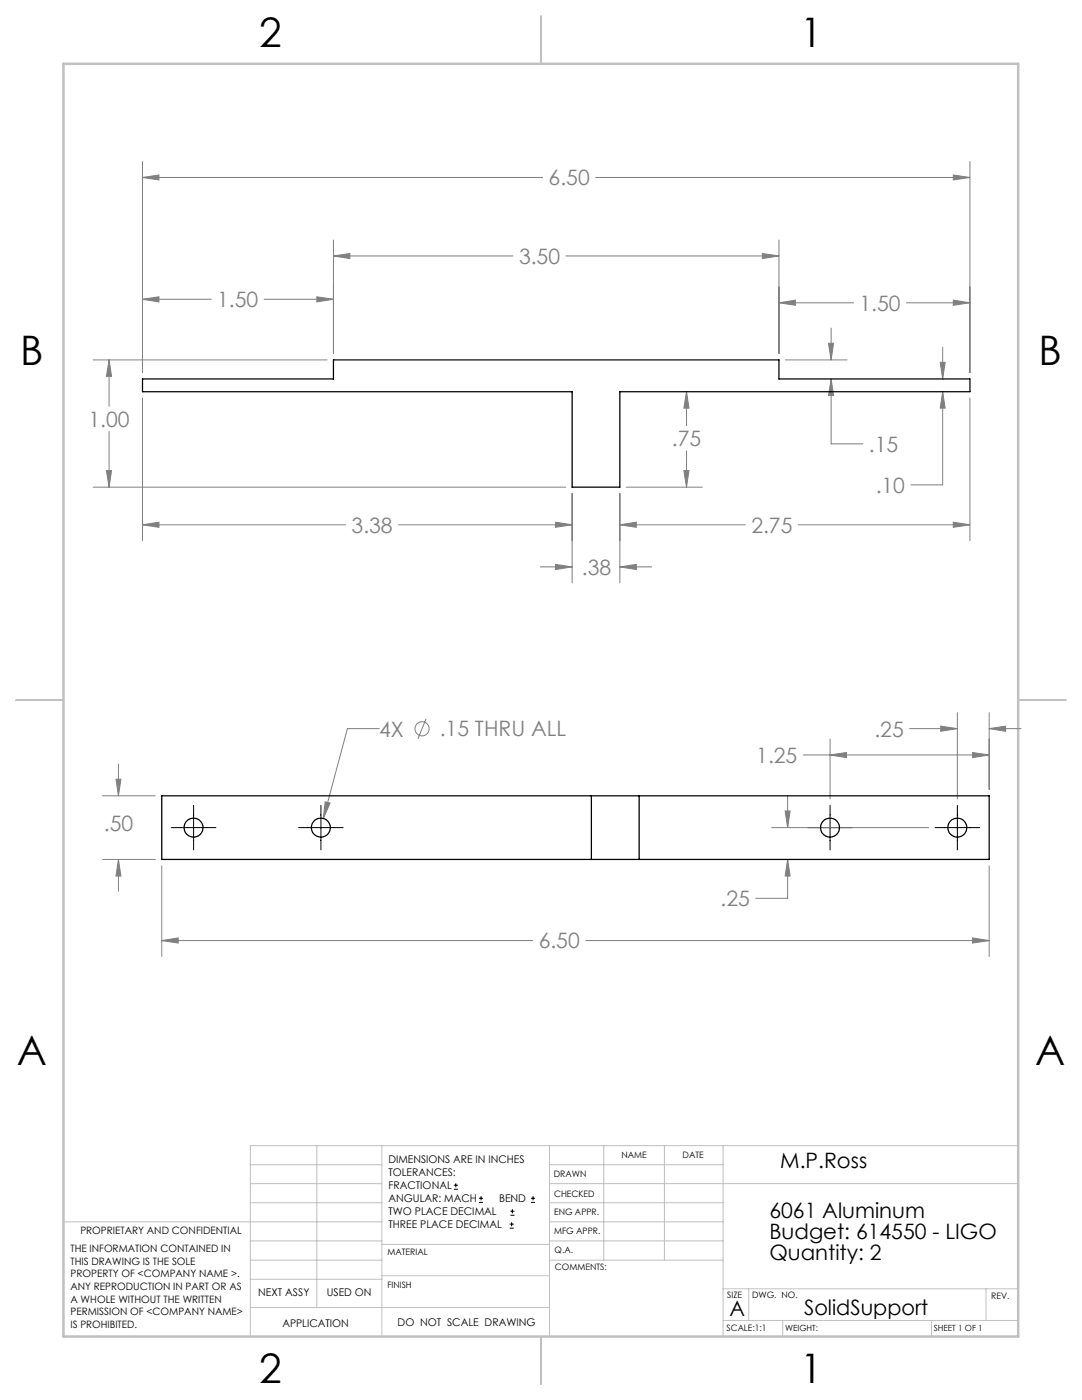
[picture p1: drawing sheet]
<svg xmlns="http://www.w3.org/2000/svg" width="216mm" height="279mm" viewBox="0 0 216 279" stroke-linecap="round" stroke-linejoin="round" font-family="sans-serif">
<g fill="none" stroke="#808080" stroke-width=".2">
<path d="M28.4 35.4l3.3-.5v1zM28.4 32.2v42.2M28.4 35.4h79.9M118.9 35.4h74.6M190.2 34.9l3.3 .5-3.3 .5zM193.5 32.2v42.2M28.4 59.7l3.3-.5v1.1zM28.4 59.7h13.8M52.7 59.7h13.8M63.2 59.2l3.3 .5-3.3 .6zM66.5 51.1l3.3-.5v1zM66.5 47.9v22.7"/>
<path d="M66.5 51.1h35.9M112.9 51.1h42.5M152.1 50.6l3.3 .5-3.3 .5zM155.4 47.9v22.7M190.2 59.9l3.3 .5-3.3 .5zM18.6 71.8h46.7M21.8 71.8l.5 3.3h-1.1zM21.8 71.8v9.3M28.4 79.4v28.5M137 78.2l.5 3.3h-1zM137 78.2v6.7M155.4 60.4l3.3-.5v1z"/>
<path d="M155.4 60.4h14.9M156.7 71.8h12.3M165.3 68.5h1l-.5 3.3zM165.8 75.6l.5 3.3h-1zM165.8 75.6v13h6.4M165.8 65.5v6.3M180.9 60.4h12.6M187.6 72.3h1l-.5 3.3zM188.1 78.2l.5 3.3h-1zM188.1 78.2v18.6h-6.3M188.1 69.3v6.3M193.5 79.4v28.5"/>
<path d="M18.6 97.2h94.3M21.2 93.9h1.1l-.5 3.3zM21.8 86.1v11.1M114.2 98.5v17.8M123.7 98.5v17.8M125 97.2h15.2M136.5 93.9h1l-.5 3.3zM137 90v7.2M28.4 104.7l3.3-.5v1zM28.4 104.7h40.6M79.5 104.7h34.7M107.8 113.1h6.4"/>
<path d="M110.8 104.2l3.4 .5-3.4 .5zM110.8 112.6l3.4 .5-3.4 .6zM123.7 113.1l3.3-.5v1.1zM123.7 104.7l3.3-.5v1zM123.7 104.7h25M123.7 113.1h6.3M159.3 104.7h34.2M190.2 104.2l3.3 .5-3.3 .5zM20.5 158.8h10.5M23.1 155.5h1l-.5 3.3zM23.6 152.5v6.3M75.7 145.4h-6.4l-4.8 17.9"/>
<path d="M85 143.4l-1.6 4.1M157.2 158.8v6.4M160.3 150.7h37.1M165.6 150.7l3.3-.5v1zM165.6 147.5v12M181.5 145.4h9.5M187.7 144.9l3.3 .5-3.3 .5zM191 142.2v17.3M194.1 150.2l3.3 .5-3.3 .5zM197.4 145.4l3.3-.5v1zM197.4 142.2v15.4M197.4 145.4h6.3"/>
<path d="M20.5 171.5h10.5M23.6 171.5l.5 3.3h-1zM23.6 171.5v6.4M32.3 172.8v18.1M64.9 160l1 .3-1.4 3zM154 165.2h31.3M156.7 161.9h1l-.5 3.3zM157.2 171.5l.5 3.3h-1zM157.2 171.5v7.8h-6.4M197.4 172.8v18.1M32.3 187.7l3.3-.5v1zM32.3 187.7h74"/>
<path d="M116.9 187.7h80.5M194.1 187.2l3.3 .5-3.3 .5z"/>
<circle cx="84.2" cy="145.4" r="1.41"/>
</g>
<g fill="none" stroke="#000" stroke-width=".2">
<path d="M34.2 165.2h8.9M38.6 160.7v8.9M59.6 165.2h8.9M64 160.7v8.9M161.2 165.2h8.9M165.6 160.7v8.9M186.6 165.2h8.9M191 160.7v8.9M90.6 237.3h.8M90.6 236.5h.8M90.9 236.1v.9M95.6 240h.8"/>
<path d="M95.6 239.1h.8M96 238.7v.8M105.9 240h.9M105.9 239.1h.9M106.4 238.7v.8M101.7 245.1h.8M101.7 244.3h.8M101.8 242.5h.9M101.8 241.7h.9M102.1 243.9v.8M102.2 241.3v.8"/>
</g>
<g fill="none" stroke="#c0c0c0" stroke-width=".2">
<path d="M50 232.4h26.2M50 236.2h26.2M63.2 228.6v32.3M76.2 228.6v38.1M109.6 228.6v38.1M109.6 232.4h34.7M109.6 236.2h93.6M120.5 228.6v22.9M132.6 228.6v22.9M144.3 228.6v38.1M203.2 228.6h-153.2v38.1M12.7 243.8h63.5"/>
<path d="M50 251.5h26.2M50 240h26.2M50 247.7h26.2M50 255.3h26.2M76.2 254.6h33.4M76.2 248.4h33.4M109.6 251.5h34.7M109.6 243.8h34.7M109.6 240h34.7M109.6 247.7h34.7M144.3 257.2h58.9M149.4 257.2v6.3"/>
<path d="M196.7 257.2v6.3M50 260.9h59.6M144.3 263.5h58.9M156.2 263.5v3.2M185.9 263.5v3.2"/>
</g>
<path d="M108 3.2v9.5M3.1 139.7h9.6M203.2 139.7h9.5M108 266.7v9.6" fill="none" stroke="#c0c0c0" stroke-width=".25"/>
<path d="M12.7 12.7h190.5v254h-190.5z" fill="none" stroke="#c0c0c0" stroke-width=".5"/>
<path d="M28.4 35.4l3.3-.5v1zM190.2 34.9l3.3 .5-3.3 .5zM28.4 59.7l3.3-.5v1.1zM63.2 59.2l3.3 .5-3.3 .6zM66.5 51.1l3.3-.5v1zM152.1 50.6l3.3 .5-3.3 .5zM190.2 59.9l3.3 .5-3.3 .5zM155.4 60.4l3.3-.5v1zM21.8 71.8l.5 3.3h-1.1zM21.2 93.9h1.1l-.5 3.3zM165.3 68.5h1l-.5 3.3zM165.8 75.6l.5 3.3h-1zM187.6 72.3h1l-.5 3.3zM188.1 78.2l.5 3.3h-1zM137 78.2l.5 3.3h-1zM136.5 93.9h1l-.5 3.3zM28.4 104.7l3.3-.5v1zM110.8 104.2l3.4 .5-3.4 .5zM110.8 112.6l3.4 .5-3.4 .6zM123.7 113.1l3.3-.5v1.1zM123.7 104.7l3.3-.5v1zM190.2 104.2l3.3 .5-3.3 .5zM23.1 155.5h1l-.5 3.3zM23.6 171.5l.5 3.3h-1zM32.3 187.7l3.3-.5v1zM194.1 187.2l3.3 .5-3.3 .5zM187.7 144.9l3.3 .5-3.3 .5zM197.4 145.4l3.3-.5v1zM194.1 150.2l3.3 .5-3.3 .5zM165.6 150.7l3.3-.5v1zM156.7 161.9h1l-.5 3.3zM157.2 171.5l.5 3.3h-1zM64.9 160l-.4 3.3 1.4-3z" fill="#808080"/>
<g fill="none" stroke="#000" stroke-width=".25">
<path d="M28.4 75.6h38.1v-3.8h88.9v3.8h38.1v2.6h-69.8v19h-9.5v-19h-85.8zM32.3 158.8h165.1v12.7h-165.1zM118 158.8v12.7M127.5 158.8v12.7"/>
<circle cx="38.6" cy="165.2" r="1.9"/>
<circle cx="64" cy="165.2" r="1.9"/>
<circle cx="165.6" cy="165.2" r="1.9"/>
<circle cx="191" cy="165.2" r="1.9"/>
</g>
<g font-size="8.1">
<text x="51.7" y="9.3">2</text>
<text x="159.7" y="9.3">1</text>
<text x="4" y="72.8">B</text>
<text x="207.2" y="72.8">B</text>
<text x="3.3" y="212.5">A</text>
<text x="206.5" y="212.5">A</text>
<text x="51.7" y="276">2</text>
<text x="159.7" y="276">1</text>
</g>
<g font-size="4.2" fill="#808080">
<text x="109.5" y="37">6.50</text>
<text x="103.6" y="52.7">3.50</text>
<text x="43.3" y="61.3">1.50</text>
<text x="171.5" y="62">1.50</text>
<text x="17.7" y="85.2">1.00</text>
<text x="134.1" y="89">.75</text>
<text x="173.4" y="90.2">.15</text>
<text x="174.7" y="98.4">.10</text>
<text x="70.2" y="106.3">3.38</text>
<text x="149.9" y="106.3">2.75</text>
<text x="116.1" y="114.7">.38</text>
<text x="75.7" y="147">4X</text>
<text x="87.7" y="147">.15 THRU ALL</text>
<text x="174.5" y="147">.25</text>
<text x="150.9" y="152.3">1.25</text>
<text x="20.7" y="165.9">.50</text>
<text x="143.8" y="180.9">.25</text>
<text x="107.5" y="189.3">6.50</text>
</g>
<g font-size="4.2">
<text x="155.7" y="233.1">M.P.Ross</text>
<text x="153.5" y="243">6061 Aluminum</text>
<text x="153.5" y="247.2">Budget: 614550 - LIGO</text>
<text x="153.5" y="251.4">Quantity: 2</text>
<text x="145.6" y="262.7">A</text>
<text x="160.4" y="262.4">SolidSupport</text>
</g>
<g font-size="2.1">
<text x="77.5" y="232.2">DIMENSIONS ARE IN INCHES</text>
<text x="77.5" y="234.7">TOLERANCES:</text>
<text x="77.5" y="237.3">FRACTIONAL</text>
<text x="77.5" y="239.9">ANGULAR: MACH</text>
<text x="99.6" y="239.9">BEND</text>
<text x="77.5" y="242.5">TWO PLACE DECIMAL</text>
<text x="77.5" y="245.1">THREE PLACE DECIMAL</text>
<text x="51.5" y="258.7">NEXT ASSY</text>
<text x="65.2" y="258.6">USED ON</text>
<text x="56.3" y="264.8">APPLICATION</text>
<text x="79.3" y="264.6">DO NOT SCALE DRAWING</text>
</g>
<g font-size="2">
<text x="14.1" y="249.9">THE INFORMATION CONTAINED IN</text>
<text x="16" y="246.3">PROPRIETARY AND CONFIDENTIAL</text>
<text x="14.1" y="252.4">THIS DRAWING IS THE SOLE</text>
<text x="14.1" y="254.9">PROPERTY OF &lt;COMPANY NAME &gt;.</text>
<text x="14.1" y="257.4">ANY REPRODUCTION IN PART OR AS</text>
<text x="14.1" y="260">A WHOLE WITHOUT THE WRITTEN</text>
<text x="14.1" y="262.5">PERMISSION OF &lt;COMPANY NAME&gt;</text>
<text x="14.1" y="265">IS PROHIBITED.</text>
</g>
<g font-size="1.8">
<text x="124" y="231.1">NAME</text>
<text x="136.2" y="231.1">DATE</text>
<text x="110.5" y="234.8">DRAWN</text>
<text x="110.5" y="238.9">CHECKED</text>
<text x="110.6" y="242.5">ENG APPR.</text>
<text x="77.3" y="250.5">MATERIAL</text>
<text x="110.6" y="246.3">MFG APPR.</text>
<text x="110.7" y="250">Q.A.</text>
<text x="77.3" y="257">FINISH</text>
<text x="110.7" y="253.5">COMMENTS:</text>
<text x="145.1" y="259">SIZE</text>
<text x="150.1" y="259.1">DWG. NO.</text>
<text x="197.8" y="259.2">REV.</text>
<text x="145" y="265.7">SCALE:1:1</text>
</g>
<g font-size="1.7">
<text x="156.7" y="265.7">WEIGHT:</text>
<text x="186.3" y="265.7">SHEET 1 OF 1</text>
</g>
</svg>
